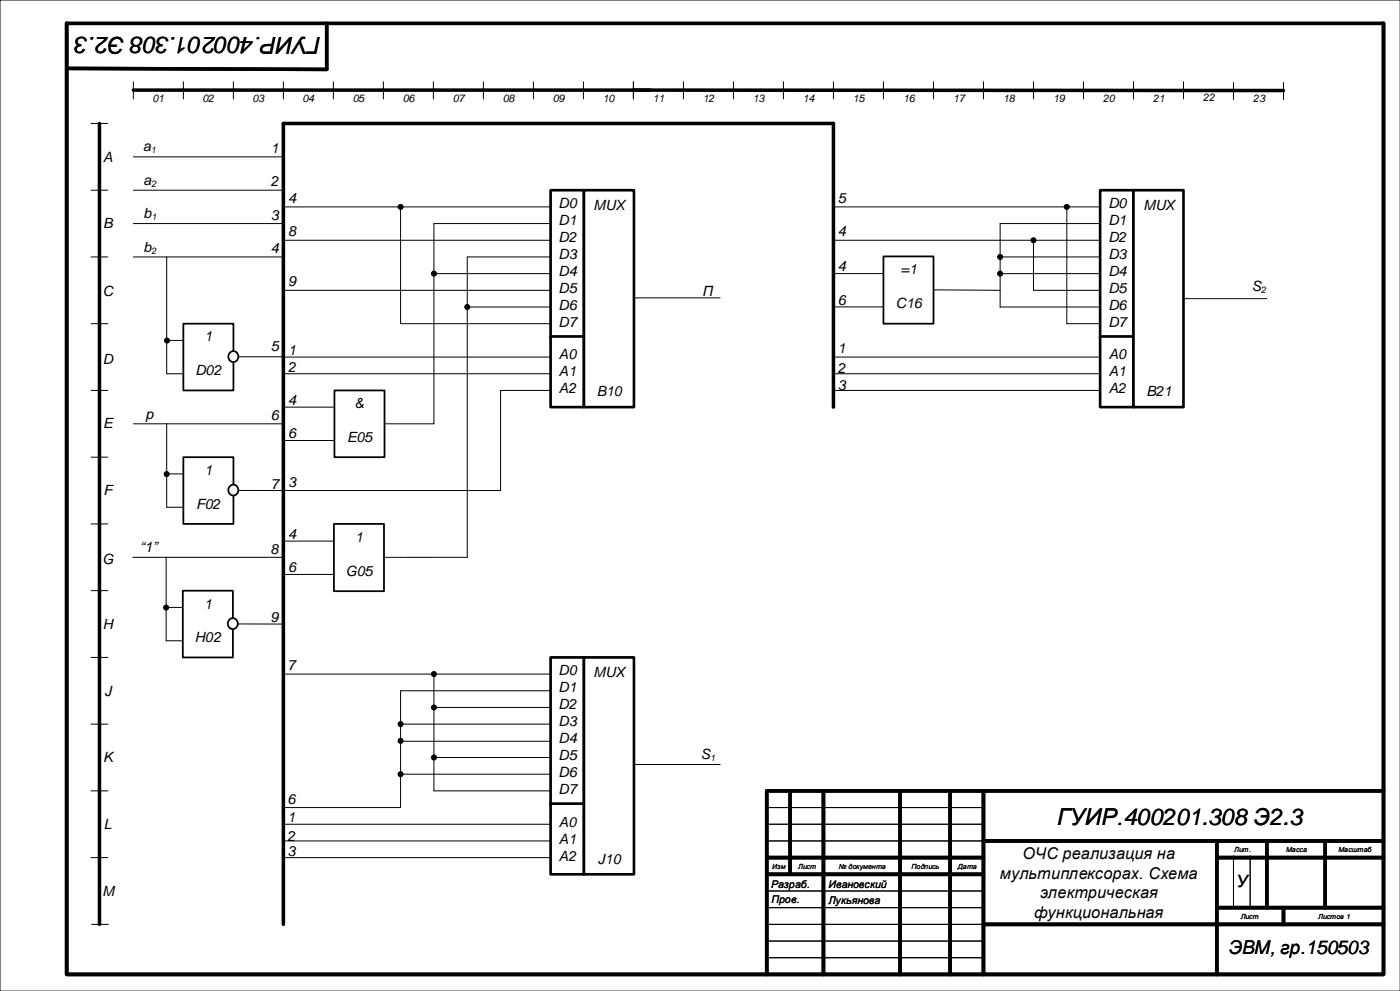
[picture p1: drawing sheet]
<svg xmlns="http://www.w3.org/2000/svg" width="420mm" height="297mm" viewBox="0 0 420 297" stroke-linecap="round" stroke-linejoin="round" font-family="sans-serif">
<g fill="none" stroke="#000" stroke-width=".3">
<path d="M420 0h-420v297h420M27.3 37h5M40 24.5v5.1M55 24.5v5.1M70 24.5v5.1M85 24.5v5.1M100 24.5v5.1M115 24.5v5.1M130 24.5v5.1M145 24.5v5.1M160 24.5v5.1M175 24.5v5.1"/>
<path d="M190 24.5v5.1M205 24.5v5.1M220 24.5v5.1M235 24.5v5.1M250 24.5v5.1M265 24.5v5.1M280 24.5v5.1M295 24.5v5.1M310 24.5v5.1M325 24.5v5.1M340 24.5v5.1M355 24.5v5.1"/>
<path d="M370 24.7v5.1M385 24.7v5.1M27.3 57h5M27.3 77h5M27.3 97h5M27.3 117h5M27.3 137h5M27.3 157h5M27.3 177h5M27.3 197h5M27.3 217h5M27.3 237h5"/>
<path d="M27.3 257h5M230 242h65M230 247h65M230 252h65M370 256.5v15.5M375 256.5v15.5M230 267h65M230 272h65M230 277h65.1M230 282h65M230 287h65"/>
</g>
<g fill="none" stroke="#000" stroke-width="1.1">
<path d="M20 7h395v285h-395zM98 7v13.8l-78-.3M29.8 37v240M40 27h155M190 27l195 .1M237 237v25M247 237v55M270 237v55M285 237v55M295 237v55M415 237h-185v55M230 257h65"/>
<path d="M295 252h120M365 252v40M365 257h50M380 252v20M397.5 252v20M230 262h65M295 277h120M365 272h50M385 272v5"/>
</g>
<path d="M55 97h15v20h-15z" fill-rule="evenodd" fill="#fff"/>
<path d="M55 97h15v20h-15z" fill="none" stroke="#000" stroke-width=".53"/>
<circle cx="69.9" cy="106.8" r="1.57" fill="#fff"/>
<circle cx="69.9" cy="106.8" r="1.57" fill="none" stroke="#000" stroke-width=".53"/>
<path d="M55 137h15v20h-15z" fill-rule="evenodd" fill="#fff"/>
<path d="M55 137h15v20h-15z" fill="none" stroke="#000" stroke-width=".53"/>
<circle cx="69.9" cy="146.8" r="1.57" fill="#fff"/>
<circle cx="69.9" cy="146.8" r="1.57" fill="none" stroke="#000" stroke-width=".53"/>
<path d="M85 37v240" fill="none" stroke="#000" stroke-width="1.1"/>
<g fill="none" stroke="#000" stroke-width=".3">
<path d="M40 47h45M40 77h45M50 77v35h5M50 102h5M71.5 106.9h13.5M40 127h45M50 127v25h5M50 142h5M71.5 147h13.5"/>
<circle cx="50.1" cy="102.1" r=".75"/>
<circle cx="50" cy="142.1" r=".75"/>
</g>
<g fill="#000">
<circle cx="50.1" cy="102.1" r=".75"/>
<circle cx="50" cy="142.1" r=".75"/>
</g>
<path d="M54.8 177h15.1v20h-15.1z" fill-rule="evenodd" fill="#fff"/>
<path d="M54.8 177h15.1v20h-15.1z" fill="none" stroke="#000" stroke-width=".53"/>
<path d="M68.9 185.6a1.54 1.54 0 0 1 2.1 .3 1.54 1.54 0 0 1-.3 2.2 1.54 1.54 0 0 1-2.1-.3 1.74 1.74 0 0 1 .3-2.2z" fill-rule="evenodd" fill="#fff"/>
<path d="M68.9 185.6a1.54 1.54 0 0 1 2.1 .3 1.54 1.54 0 0 1-.3 2.2 1.54 1.54 0 0 1-2.1-.3 1.74 1.74 0 0 1 .3-2.2z" fill="none" stroke="#000" stroke-width=".53"/>
<g fill="none" stroke="#000" stroke-width=".3">
<path d="M40 57h44.8M40 67h44.8M85 62h80.2M39.8 167h45M49.8 167v25h5M49.8 182h5M71.3 187h13.5M27.5 277h5"/>
<circle cx="49.8" cy="182.1" r=".75"/>
</g>
<circle cx="49.8" cy="182.1" r=".75" fill="#000"/>
<path d="M100.3 117h15v20h-15z" fill-rule="evenodd" fill="#fff"/>
<path d="M100.3 117h15v20h-15z" fill="none" stroke="#000" stroke-width=".53"/>
<path d="M85.3 122h15M85.3 132h15M115.3 127h14.9M140.2 167h-25.2" fill="none" stroke="#000" stroke-width=".3"/>
<path d="M100.2 157h15v20.2h-15z" fill-rule="evenodd" fill="#fff"/>
<path d="M100.2 157h15v20.2h-15z" fill="none" stroke="#000" stroke-width=".53"/>
<path d="M190.2 89.3h25.8M85.2 162.2h15M85.2 172.1h15" fill="none" stroke="#000" stroke-width=".3"/>
<path d="M165.2 57h10v44.2h-10z" fill-rule="evenodd" fill="#fff"/>
<path d="M165.2 57h10v44.2h-10z" fill="none" stroke="#000" stroke-width=".79"/>
<path d="M165.2 100.8h10v21.2h-10z" fill-rule="evenodd" fill="#fff"/>
<path d="M165.2 100.8h10v21.2h-10z" fill="none" stroke="#000" stroke-width=".79"/>
<path d="M175.2 57h15v65h-15z" fill-rule="evenodd" fill="#fff"/>
<path d="M175.2 57h15v65h-15z" fill="none" stroke="#000" stroke-width=".79"/>
<path d="M190.2 229.1h25.8" fill="none" stroke="#000" stroke-width=".3"/>
<path d="M165.2 197h10v44.2h-10z" fill-rule="evenodd" fill="#fff"/>
<path d="M165.2 197h10v44.2h-10z" fill="none" stroke="#000" stroke-width=".79"/>
<path d="M165.2 240.8h10v21.2h-10z" fill-rule="evenodd" fill="#fff"/>
<path d="M165.2 240.8h10v21.2h-10z" fill="none" stroke="#000" stroke-width=".79"/>
<path d="M175.2 197h15v65h-15z" fill-rule="evenodd" fill="#fff"/>
<path d="M175.2 197h15v65h-15z" fill="none" stroke="#000" stroke-width=".79"/>
<g fill="none" stroke="#000" stroke-width=".3">
<path d="M85 72h80.2M120.2 62v35h45M165.2 67h-35v60M165.2 77h-25v90M85 87h80.2M130.2 82h35M140.2 92h25M355 89.5h25M85 112h80.2M85 107h80.2M165.2 117h-15v30h-65.2M85 202h80.2"/>
<path d="M120.2 217h45M130.2 202v35h35M130.2 212h35M165.2 207h-45v35h-35M120.2 222.1h44.8M120.2 232h45M130.2 227h35M85 247h80.2M85 252h80.2M85 257h80.2"/>
<circle cx="120.2" cy="62" r=".75"/>
<circle cx="130.2" cy="82" r=".75"/>
<circle cx="140.2" cy="92" r=".75"/>
<circle cx="120.2" cy="217" r=".75"/>
<circle cx="130.2" cy="202" r=".75"/>
<circle cx="130.2" cy="212" r=".75"/>
<circle cx="120.2" cy="232" r=".75"/>
<circle cx="120.2" cy="222" r=".75"/>
<circle cx="130.2" cy="227" r=".75"/>
</g>
<g fill="#000">
<circle cx="120.2" cy="62" r=".75"/>
<circle cx="130.2" cy="82" r=".75"/>
<circle cx="140.2" cy="92" r=".75"/>
<circle cx="120.2" cy="217" r=".75"/>
<circle cx="130.2" cy="202" r=".75"/>
<circle cx="130.2" cy="212" r=".75"/>
<circle cx="120.2" cy="232" r=".75"/>
<circle cx="120.2" cy="222" r=".75"/>
<circle cx="130.2" cy="227" r=".75"/>
</g>
<path d="M85 37h165" fill="none" stroke="#000" stroke-width="1.1"/>
<path d="M330 57h10v44.2h-10z" fill-rule="evenodd" fill="#fff"/>
<path d="M330 57h10v44.2h-10z" fill="none" stroke="#000" stroke-width=".79"/>
<path d="M330 100.8h10v21.2h-10z" fill-rule="evenodd" fill="#fff"/>
<path d="M330 100.8h10v21.2h-10z" fill="none" stroke="#000" stroke-width=".79"/>
<path d="M340 57h15v65h-15z" fill-rule="evenodd" fill="#fff"/>
<path d="M340 57h15v65h-15z" fill="none" stroke="#000" stroke-width=".79"/>
<path d="M250 37v85" fill="none" stroke="#000" stroke-width="1.1"/>
<path d="M279.8 86.9l20.2 .1" fill="none" stroke="#000" stroke-width=".3"/>
<path d="M265 76.8h15v20.2h-15z" fill-rule="evenodd" fill="#fff"/>
<path d="M265 76.8h15v20.2h-15z" fill="none" stroke="#000" stroke-width=".53"/>
<g fill="none" stroke="#000" stroke-width=".3">
<path d="M249.8 62h80.2M249.8 72h80.2M300 77h30M310 72v15h20M320 62v35h10M330 67h-30v25h30M250 82h15M250 92h15M300 82h30M249.8 117h80.2M250 107h80.2M250 112h80.2"/>
<circle cx="300" cy="77" r=".75"/>
<circle cx="310" cy="72" r=".75"/>
<circle cx="320" cy="62" r=".75"/>
<circle cx="300" cy="82" r=".75"/>
</g>
<g fill="#000">
<circle cx="300" cy="77" r=".75"/>
<circle cx="310" cy="72" r=".75"/>
<circle cx="320" cy="62" r=".75"/>
<circle cx="300" cy="82" r=".75"/>
</g>
<g font-size="7">
<text x="96.3" y="11" transform="rotate(-180 96.3 11)">ГУИР.400201.308 Э2.3</text>
<text x="317.1" y="247.2">ГУИР.400201.308 Э2.3</text>
</g>
<text font-size="5.7" x="368.6" y="285.9">ЭВМ, гр.150503</text>
<text font-size="5.1" x="370.9" y="265.8">У</text>
<g font-size="4.9">
<text x="306.7" y="257.4">ОЧС реализация на</text>
<text x="299.9" y="263.3">мультиплексорах. Схема</text>
<text x="312" y="269.2">электрическая</text>
<text x="310.2" y="275.2">функциональная</text>
</g>
<g font-size="4.2">
<text x="42.9" y="45.4">a</text>
<text x="81.3" y="45.8">1</text>
<text x="30.9" y="48.7">A</text>
<text x="43.1" y="55.4">a</text>
<text x="81.3" y="55.8">2</text>
<text x="43.1" y="65.4">b</text>
<text x="81.3" y="65.8">3</text>
<text x="86.4" y="60.8">4</text>
<text x="167.5" y="62.3">D0</text>
<text x="178" y="62.9">MUX</text>
<text x="251.4" y="60.8">5</text>
<text x="332.5" y="62.3">D0</text>
<text x="343" y="62.9">MUX</text>
<text x="30.9" y="68.3">B</text>
<text x="86.4" y="70.8">8</text>
<text x="167.5" y="67.4">D1</text>
<text x="251.4" y="70.8">4</text>
<text x="332.5" y="67.4">D1</text>
<text x="43.1" y="75.4">b</text>
<text x="81.3" y="75.8">4</text>
<text x="167.5" y="72.4">D2</text>
<text x="167.5" y="77.5">D3</text>
<text x="332.5" y="72.4">D2</text>
<text x="332.5" y="77.5">D3</text>
<text x="167.5" y="82.6">D4</text>
<text x="251.4" y="81.3">4</text>
<text x="270.2" y="82.1">=1</text>
<text x="332.5" y="82.6">D4</text>
<text x="30.8" y="88.7">C</text>
<text x="86.4" y="85.8">9</text>
<text x="167.5" y="87.7">D5</text>
<text x="210.8" y="88.6">П</text>
<text x="332.5" y="87.7">D5</text>
<text x="375.5" y="87.3">S</text>
<text x="167.5" y="92.8">D6</text>
<text x="251.4" y="91.3">6</text>
<text x="268.8" y="92.3">C16</text>
<text x="332.5" y="92.8">D6</text>
<text x="167.5" y="97.9">D7</text>
<text x="332.5" y="97.9">D7</text>
<text x="61.4" y="102.3">1</text>
<text x="81.3" y="105.3">5</text>
<text x="86.4" y="106.3">1</text>
<text x="167.7" y="107.7">A0</text>
<text x="251.4" y="105.9">1</text>
<text x="332.6" y="107.7">A0</text>
<text x="30.8" y="109.2">D</text>
<text x="58.7" y="112.5">D02</text>
<text x="86.4" y="111.4">2</text>
<text x="167.7" y="112.8">A1</text>
<text x="251.4" y="111.8">2</text>
<text x="332.6" y="112.8">A1</text>
<text x="167.7" y="117.8">A2</text>
<text x="179" y="118.8">B10</text>
<text x="251.4" y="116.9">3</text>
<text x="332.6" y="117.8">A2</text>
<text x="343.9" y="118.8">B21</text>
<text x="43.7" y="125.4">p</text>
<text x="81.3" y="125.9">6</text>
<text x="86.4" y="121.4">4</text>
<text x="106.5" y="122.3">&amp;</text>
<text x="30.9" y="128.4">E</text>
<text x="86.4" y="131.4">6</text>
<text x="104.1" y="132.5">E05</text>
<text x="61.4" y="142.3">1</text>
<text x="31.1" y="148.4">F</text>
<text x="81.3" y="146.4">7</text>
<text x="86.4" y="145.9">3</text>
<text x="58.9" y="152.5">F02</text>
<text x="86.4" y="161.5">4</text>
<text x="42.1" y="165.5">“1”</text>
<text x="81.1" y="165.9">8</text>
<text x="106.5" y="162.3">1</text>
<text x="30.7" y="169">G</text>
<text x="86.4" y="171.5">6</text>
<text x="103.7" y="172.5">G05</text>
<text x="61.2" y="182.4">1</text>
<text x="30.8" y="188.4">H</text>
<text x="81.1" y="186.5">9</text>
<text x="58.5" y="192.5">H02</text>
<text x="86.3" y="200.9">7</text>
<text x="167.5" y="202.4">D0</text>
<text x="178" y="203">MUX</text>
<text x="31.3" y="208.4">J</text>
<text x="167.5" y="207.5">D1</text>
<text x="167.5" y="212.5">D2</text>
<text x="167.5" y="217.6">D3</text>
<text x="167.5" y="222.7">D4</text>
<text x="167.5" y="227.8">D5</text>
<text x="210.2" y="227.4">S</text>
<text x="30.9" y="228.4">K</text>
<text x="167.5" y="232.9">D6</text>
<text x="167.5" y="238">D7</text>
<text x="86.3" y="240.9">6</text>
<text x="31.2" y="248.5">L</text>
<text x="86.3" y="246.5">1</text>
<text x="86.3" y="252">2</text>
<text x="167.7" y="247.8">A0</text>
<text x="86.3" y="256.5">3</text>
<text x="167.7" y="252.9">A1</text>
<text x="167.7" y="258">A2</text>
<text x="179.3" y="258.9">J10</text>
<text x="30.8" y="268.5">M</text>
</g>
<g font-size="3.2">
<text x="45.8" y="30.5">01</text>
<text x="60.8" y="30.5">02</text>
<text x="75.8" y="30.5">03</text>
<text x="90.8" y="30.5">04</text>
<text x="105.8" y="30.5">05</text>
<text x="120.8" y="30.5">06</text>
<text x="135.8" y="30.5">07</text>
<text x="150.8" y="30.5">08</text>
<text x="165.8" y="30.5">09</text>
<text x="180.8" y="30.5">10</text>
<text x="195.8" y="30.5">11</text>
<text x="210.8" y="30.5">12</text>
<text x="225.8" y="30.5">13</text>
<text x="240.8" y="30.5">14</text>
<text x="255.9" y="30.5">15</text>
<text x="270.9" y="30.5">16</text>
<text x="285.9" y="30.5">17</text>
<text x="300.9" y="30.5">18</text>
<text x="315.9" y="30.5">19</text>
<text x="330.9" y="30.5">20</text>
<text x="345.9" y="30.5">21</text>
<text x="360.9" y="30.4">22</text>
<text x="375.9" y="30.5">23</text>
<text x="231.3" y="266.1">Разраб.</text>
<text x="248.5" y="266">Ивановский</text>
<text x="231.4" y="270.7">Пров.</text>
<text x="248.5" y="271">Лукьянова</text>
</g>
<g font-size="2.8">
<text x="45.3" y="46">1</text>
<text x="45.4" y="56">2</text>
<text x="45.4" y="66">1</text>
<text x="45.4" y="76">2</text>
<text x="378.3" y="87.9">2</text>
<text x="213" y="228">1</text>
</g>
<g font-size="2.1">
<text x="370.2" y="255.3">Лит.</text>
<text x="385.8" y="255.3">Масса</text>
<text x="401.5" y="255.3">Масштаб</text>
<text x="231.6" y="260.3">Изм</text>
<text x="239.4" y="260.3">Лист</text>
<text x="251.6" y="260.3">№ документа</text>
<text x="273.4" y="260.3">Подпись</text>
<text x="287.3" y="260.3">Дата</text>
<text x="372.2" y="275.3">Лист</text>
<text x="395.4" y="275.3">Листов 1</text>
</g>
</svg>
